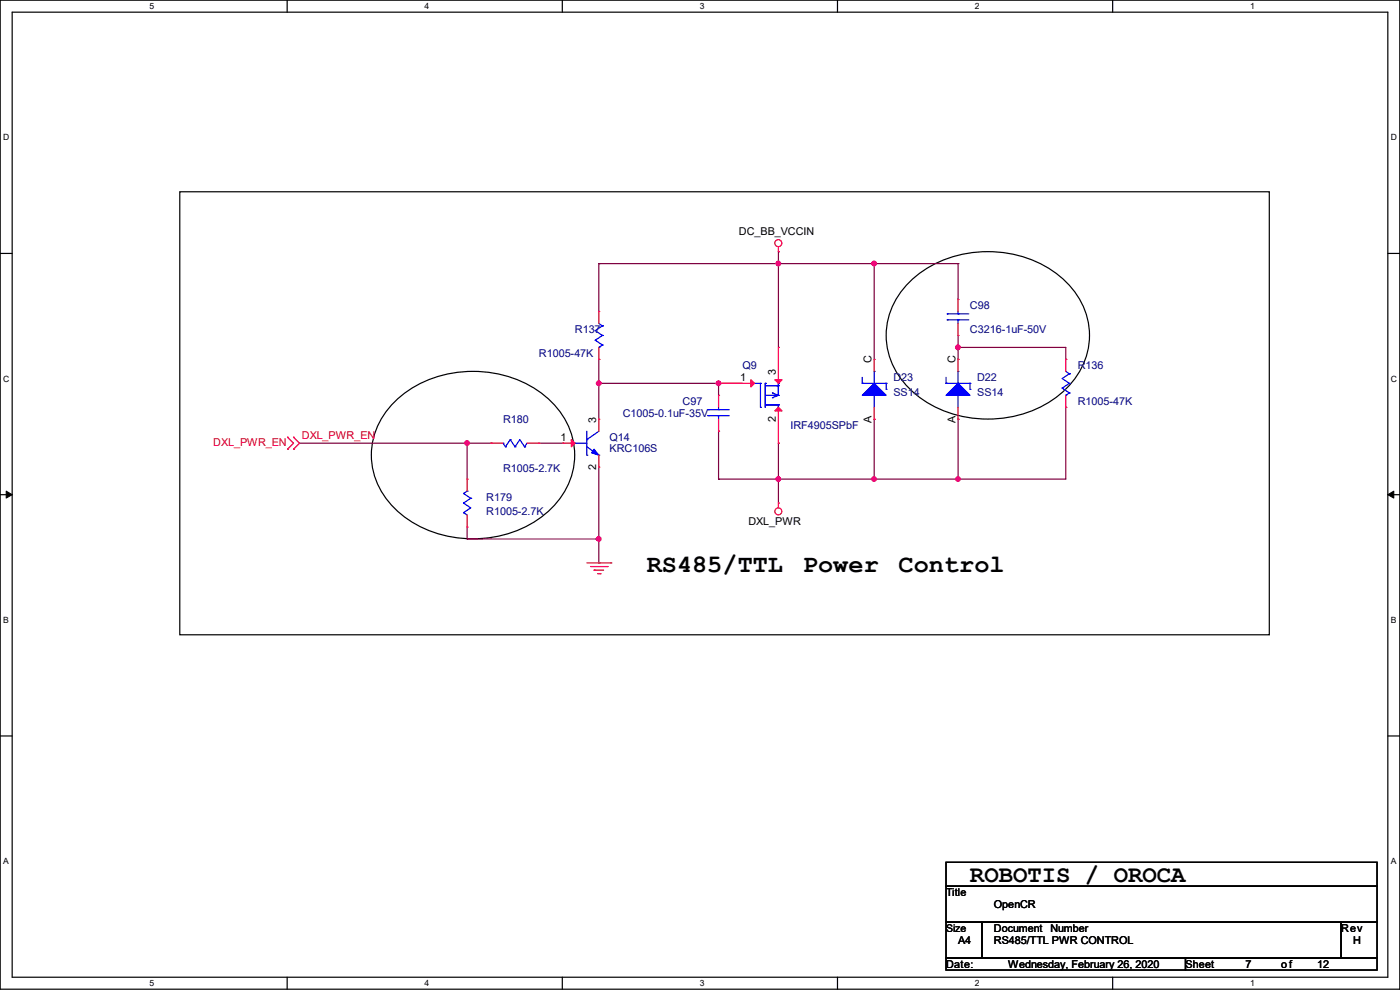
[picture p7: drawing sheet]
<svg xmlns="http://www.w3.org/2000/svg" width="297mm" height="210mm" viewBox="0 0 297 210" stroke-linecap="round" stroke-linejoin="round" font-family="sans-serif">
<path d="M0 0h297v209.8h-297zM2.6 2.6h291.8v204.7h-291.8z" fill="none" stroke="#000" stroke-width=".25"/>
<g fill="#fff">
<path d="M31.7 .3h1v2h-1z"/>
<path d="M31.7 207.6h1v1.9h-1z"/>
</g>
<path d="M60.9 0v2.6M60.9 207.3v2.5" fill="none" stroke="#000" stroke-width=".25"/>
<g fill="#fff">
<path d="M90.1 .3h1v2h-1z"/>
<path d="M90.1 207.6h1v1.9h-1z"/>
</g>
<path d="M119.3 0v2.6M119.3 207.3v2.5" fill="none" stroke="#000" stroke-width=".25"/>
<g fill="#fff">
<path d="M148.5 .3h.9v2h-.9z"/>
<path d="M148.5 207.6h.9v1.9h-.9z"/>
</g>
<path d="M177.7 0v2.6M177.7 207.3v2.5" fill="none" stroke="#000" stroke-width=".25"/>
<g fill="#fff">
<path d="M206.8 .3h1v2h-1z"/>
<path d="M206.8 207.6h1v1.9h-1z"/>
</g>
<path d="M236.1 0v2.6M236.1 207.3v2.5" fill="none" stroke="#000" stroke-width=".25"/>
<g fill="#fff">
<path d="M265.2 .3h1v2h-1z"/>
<path d="M265.2 207.6h1v1.9h-1z"/>
<path d="M.7 28.2h1.2v1.9h-1.2z"/>
<path d="M295.1 28.2h1.2v1.9h-1.2z"/>
<path d="M.7 79.3h1.2v2h-1.2z"/>
<path d="M295.1 79.3h1.2v2h-1.2z"/>
</g>
<path d="M0 53.8h2.6M294.4 53.8h2.6" fill="none" stroke="#000" stroke-width=".25"/>
<g fill="#fff">
<path d="M.7 130.5h1.2v2h-1.2z"/>
<path d="M295.1 130.5h1.1v2h-1.1z"/>
</g>
<path d="M0 104.9h2.6M294.4 104.9h2.6" fill="none" stroke="#000" stroke-width=".25"/>
<path d="M1.3 104.2l1.3 .7-1.3 .8zM294.4 104.9l1.3-.7v1.5z" fill="#000" stroke="#000" stroke-width=".21"/>
<g fill="#fff">
<path d="M.7 181.7h1.2v2h-1.2z"/>
<path d="M295.1 181.7h1.1v2h-1.1z"/>
</g>
<path d="M38.1 40.7h231.2v94h-231.2zM193.1 59.7a24.7 24.7 0 0 1 33 0 15.4 15.4 0 0 1 0 22.9 24.7 24.7 0 0 1-33 0 15.4 15.4 0 0 1 0-22.9zM83.9 85.1a24.7 24.7 0 0 1 32.9 0 15.4 15.4 0 0 1 0 22.9 24.7 24.7 0 0 1-32.9 0 15.4 15.4 0 0 1 0-22.9zM0 156.1h2.6M294.4 156.1h2.6M200.7 182.9h91.4v5.1h-91.4zM200.7 188h91.4v7.6h-91.4zM200.7 195.6h7.6v7.6h-7.6zM208.3 195.6h76.2v7.6h-76.2zM284.5 195.6h7.6v7.6h-7.6zM200.7 203.2h50.8v2.6h-50.8zM251.5 203.2h40.6v2.6h-40.6z" fill="none" stroke="#000" stroke-width=".25"/>
<g fill="none" stroke="#800040" stroke-width=".25">
<path d="M127 55.9h.1M127 55.9v10.2M127 55.9h76.2M165.1 53.4h.1M165.1 55.9h.1M165.1 53.4v20.3M185.5 55.9h.1M185.5 55.9v20.3M203.2 55.9h.1M203.2 55.9v7.6M127 76.2h.1M127 76.2v12.7"/>
<path d="M203.2 73.7h.1M203.2 76.2h.1M203.2 71.2v5M203.2 73.7h22.9v2.5M226.1 76.2h.1M63.5 94h40.7M99.1 94h.1M99.1 94v7.6M104.2 94h.1M114.3 94h5.1M119.4 94h.1M127 81.3h.1"/>
<path d="M127 99.1v20.3M127 81.3h30.5M152.4 91.5h.1M152.4 81.3h.1M152.4 81.3v2.6M152.4 91.5v10.1M165.1 94h.1M165.1 94v12.7M185.5 88.9h.1M185.5 88.9v12.7M203.2 88.9h.1M203.2 88.9v12.7"/>
<path d="M226.1 86.4h.1M226.1 86.4v15.2h-73.7M99.1 114.3h.1M99.1 111.8v2.5M99.1 114.3h27.9M127 114.3h.1M127 119.4h.1M152.4 101.6h.1M165.1 101.6h.1M185.5 101.6h.1M203.2 101.6h.1"/>
</g>
<g fill="#f0f" stroke="#f0f" stroke-width=".25">
<circle cx="127" cy="114.3" r=".49"/>
<circle cx="99.1" cy="94" r=".49"/>
<circle cx="165.1" cy="55.9" r=".49"/>
<circle cx="203.2" cy="101.6" r=".49"/>
<circle cx="185.4" cy="55.9" r=".49"/>
<circle cx="185.4" cy="101.6" r=".49"/>
<circle cx="165.1" cy="101.6" r=".49"/>
<circle cx="152.4" cy="81.3" r=".49"/>
<circle cx="127" cy="81.3" r=".49"/>
<circle cx="203.2" cy="73.7" r=".49"/>
</g>
<g fill="none" stroke="#f00" stroke-width=".25">
<path d="M165.1 53.4h.1M165.1 52.4v1M127 66.1h.1M127 76.2h.1M127 66.1v2.5M127 73.7v2.5M165.1 73.7h.1M165.1 73.7v7.6M185.5 76.2h.1M185.5 76.2v2.6M203.2 63.5h.1M203.2 71.2h.1"/>
<path d="M203.2 76.2h.1M203.2 63.5v2.6M203.2 68.6v2.6M203.2 76.2v2.6M226.1 76.2h.1M226.1 76.2v2.6M61 95.3h.1M61 92.8h.1M61 92.8l1.3 1.2-1.3 1.3M62.3 92.8h.1M62.3 95.3h.1M62.3 92.8l1.2 1.2-1.2 1.3"/>
<path d="M104.2 94h.1M104.2 94h2.5M111.8 94h2.5M114.3 94h.1M119.4 94h.1M119.4 94h2.6M127 99.1h.1M127 88.9h.1M127 88.9v2.6M127 96.6v2.5M152.4 81.3h.1M152.4 83.9h.1"/>
<path d="M152.4 91.5h.1M152.4 81.3h7.7M152.4 83.9v2.5M152.4 88.9v2.6M165.1 94h.1M165.1 86.4v7.6M185.5 88.9h.1M185.5 86.4v2.5M203.2 88.9h.1M203.2 86.4v2.5M226.1 86.4h.1M226.1 83.9v2.5"/>
<path d="M99.1 111.8h.1M99.1 101.6h.1M99.1 101.6v2.6M99.1 109.3v2.5M124.5 119.4h5.1M129.6 119.4h.1M165.1 106.7h.1M165.1 106.7v1M125.3 120.2h3.5M126 120.9h.1M126 120.9h2.1M126.8 121.7h.5"/>
<path d="M127.3 121.7h.1M128.8 120.2h.1"/>
<circle cx="165.1" cy="51.6" r=".74"/>
<circle cx="165.1" cy="108.5" r=".74"/>
</g>
<g fill="none" stroke="#00f" stroke-width=".25">
<path d="M126.3 72.2h.1M126.3 72.2l1.5 1M127 73.7h.1M127 68.6l.8 .5M127.8 69.1h.1M127.8 71.2h.1M127.8 73.2h.1M127.8 69.1l-1.5 1 1.5 1.1M127.8 71.2l-1.5 1M127.8 73.2l-.8 .5M185.5 78.8h.1M185.5 78.8v2.5"/>
<path d="M201 67.9h.1M201 66.6h.1M201 67.9h4.5M201 66.6h4.5M203.2 66.6h.1M203.2 67.9h.1M203.2 78.8h.1M203.2 66.1v.5M203.2 67.9v.7M203.2 78.8v2.5M226.1 78.8l.8 .5M226.9 79.3h.1"/>
<path d="M226.9 79.3l-1.6 1 1.6 1M106.7 94h.1M106.7 94l.5 .8M107.2 94.8h.1M108.2 93.3h.1M108.2 93.3l1.1 1.5M108.2 93.3l-1 1.5M109.3 94.8h.1M109.3 94.8l1-1.5 1 1.5M111.3 94.8h.1M111.8 94l-.5 .8M122 94h.1"/>
<path d="M122 94h2.5M124.5 93.3h.1M124.5 96.6h.1M124.5 94.8l2.5 1.8M124.5 91.5v5.1M127 96.6h.1M127 91.5l-2.5 1.8M150.2 88.2h.1M150.2 86.9h.1M150.2 88.2h4.5M150.2 86.9h4.5M152.4 86.9h.1"/>
<path d="M152.4 88.2h.1M152.4 86.4v.5M152.4 88.2v.7M160.1 81.3h1.2M161.3 81.3h.1M161.3 86.4h.1M161.3 81.3v5.1M162.3 81.3h.1M162.3 85.9h.1M162.3 81.3v5.1M162.3 85.9h2.8M162.3 83.9h2.8"/>
<path d="M162.3 81.8h2.8M162.6 85.9h.1M163.9 84.4h.1M163.9 83.4h.1M163.9 83.4l1.2 .5M164.4 83.9h.1M164.9 81.8h.1M165.1 85.9h.1M165.1 83.9h.1M165.1 81.3h.1M165.1 81.8h.1M165.1 81.3v2.6"/>
<path d="M165.1 85.9v.5M165.1 83.9l-1.2 .5M182.9 81.3h.1M182.9 81.3h5.1M182.9 80.1v1.2M185.5 83.9h.1M185.5 83.9v2.5M188 81.3h.1M188 82.6h.1M188 81.3v1.3M200.7 81.3h.1M200.7 81.3h5.1"/>
<path d="M200.7 80.1v1.2M203.2 83.9h.1M203.2 83.9v2.5M205.8 81.3h.1M205.8 82.6h.1M205.8 81.3v1.3M225.3 82.3h.1M225.3 82.3l1.6 1.1M226.1 83.9h.1M226.9 81.3h.1M226.9 83.4h.1M226.9 81.3l-1.6 1"/>
<path d="M226.9 83.4l-.8 .5M98.3 108.8h.1M98.3 106.7h.1M98.3 104.7h.1M98.3 108.8l.8 .5M98.3 106.7l1.6 1-1.6 1.1M98.3 104.7l1.6 1M99.1 104.2h.1M99.1 104.2l-.8 .5M99.9 105.7h.1M99.9 105.7l-1.6 1"/>
</g>
<g fill="#f00" stroke="#f00" stroke-width=".25">
<path d="M159.3 80.6l.8 .7-.8 .8z"/>
<path d="M165.1 86.4l.8 .8h-1.5z"/>
<path d="M164.4 80.6h1.5l-.8 .7z"/>
<path d="M121.2 93.3l.8 .7-.8 .8z"/>
</g>
<g fill="#00f" stroke="#00f" stroke-width=".25">
<path d="M182.9 83.9l2.6-2.6 2.5 2.6z"/>
<path d="M126 95.3l1 1.3-1.5-.5z"/>
<path d="M203.2 81.3l2.6 2.6h-5.1z"/>
</g>
<g font-size="5.3">
<text x="137.2" y="121.4">RS485/TTL</text>
<text x="170.3" y="121.4">Power</text>
<text x="190.7" y="121.4">Control</text>
</g>
<text font-size="5.1" x="205.8" y="187.2">ROBOTIS / OROCA</text>
<g font-size="2.3">
<text x="156.8" y="49.9">DC_BB_VCCIN</text>
<text x="184.9" y="77" transform="rotate(-90 184.9 77)">C</text>
<text x="202.7" y="77" transform="rotate(-90 202.7 77)">C</text>
<text x="157" y="80.8">1</text>
<text x="164.6" y="79.5" transform="rotate(-90 164.6 79.5)">3</text>
<text x="126.5" y="89.7" transform="rotate(-90 126.5 89.7)">3</text>
<text x="164.6" y="89.5" transform="rotate(-90 164.6 89.5)">2</text>
<text x="184.9" y="89.7" transform="rotate(-90 184.9 89.7)">A</text>
<text x="202.7" y="89.7" transform="rotate(-90 202.7 89.7)">A</text>
<text x="118.9" y="93.5">1</text>
<text x="126.5" y="99.6" transform="rotate(-90 126.5 99.6)">2</text>
<text x="158.8" y="111.3">DXL_PWR</text>
<text x="200.7" y="190.1">Title</text>
<text x="210.9" y="197.7">Document</text>
<text x="210.9" y="192.6">OpenCR</text>
<text x="222.8" y="197.7">Number</text>
<text x="284.5" y="197.7">Rev</text>
<text x="203.2" y="200.2">A4</text>
<text x="210.9" y="200.2">RS485/TTL PWR CONTROL</text>
<text x="287.1" y="200.2">H</text>
<text x="200.7" y="205.3">Date:</text>
<text x="213.9" y="205.3">Wednesday, February 26, 2020</text>
<text x="251.5" y="205.3">Sheet</text>
<text x="264.2" y="205.3">7</text>
<text x="271.8" y="205.3">of</text>
<text x="279.4" y="205.3">12</text>
</g>
<g font-size="2.3" fill="#000080">
<text x="205.8" y="65.6">C98</text>
<text x="122" y="70.7">R137</text>
<text x="205.8" y="70.7">C3216-1uF-50V</text>
<text x="114.3" y="75.8">R1005-47K</text>
<text x="157.5" y="78.3">Q9</text>
<text x="189.5" y="80.9">D23</text>
<text x="189.5" y="83.9">SS14</text>
<text x="207.3" y="80.9">D22</text>
<text x="207.3" y="83.9">SS14</text>
<text x="228.6" y="78.3">R136</text>
<text x="106.7" y="89.7">R180</text>
<text x="132.1" y="88.5">C1005-0.1uF-35V</text>
<text x="144.8" y="85.9">C97</text>
<text x="228.6" y="85.9">R1005-47K</text>
<text x="129.3" y="93.6">Q14</text>
<text x="129.3" y="95.8">KRC106S</text>
<text x="167.7" y="91">IRF4905SPbF</text>
<text x="106.7" y="100.2">R1005-2.7K</text>
<text x="103.2" y="106.3">R179</text>
<text x="103.2" y="109.3">R1005-2.7K</text>
</g>
<g font-size="2.3" fill="#f00">
<text x="45.3" y="94.6">DXL_PWR_EN</text>
<text x="64.1" y="93.1">DXL_PWR_EN</text>
</g>
<text font-size="2.2" x="200.7" y="197.7">Size</text>
<g font-size="1.8">
<text x="31.7" y="1.9">5</text>
<text x="90.1" y="1.9">4</text>
<text x="148.5" y="1.9">3</text>
<text x="206.8" y="1.9">2</text>
<text x="265.2" y="1.9">1</text>
<text x=".7" y="29.8">D</text>
<text x="295.1" y="29.8">D</text>
<text x=".7" y="80.9">C</text>
<text x="295.1" y="80.9">C</text>
<text x=".7" y="132.1">B</text>
<text x="295.1" y="132.1">B</text>
<text x=".7" y="183.3">A</text>
<text x="295.1" y="183.3">A</text>
<text x="31.7" y="209.2">5</text>
<text x="90.1" y="209.2">4</text>
<text x="148.5" y="209.2">3</text>
<text x="206.8" y="209.2">2</text>
<text x="265.2" y="209.2">1</text>
</g>
</svg>
